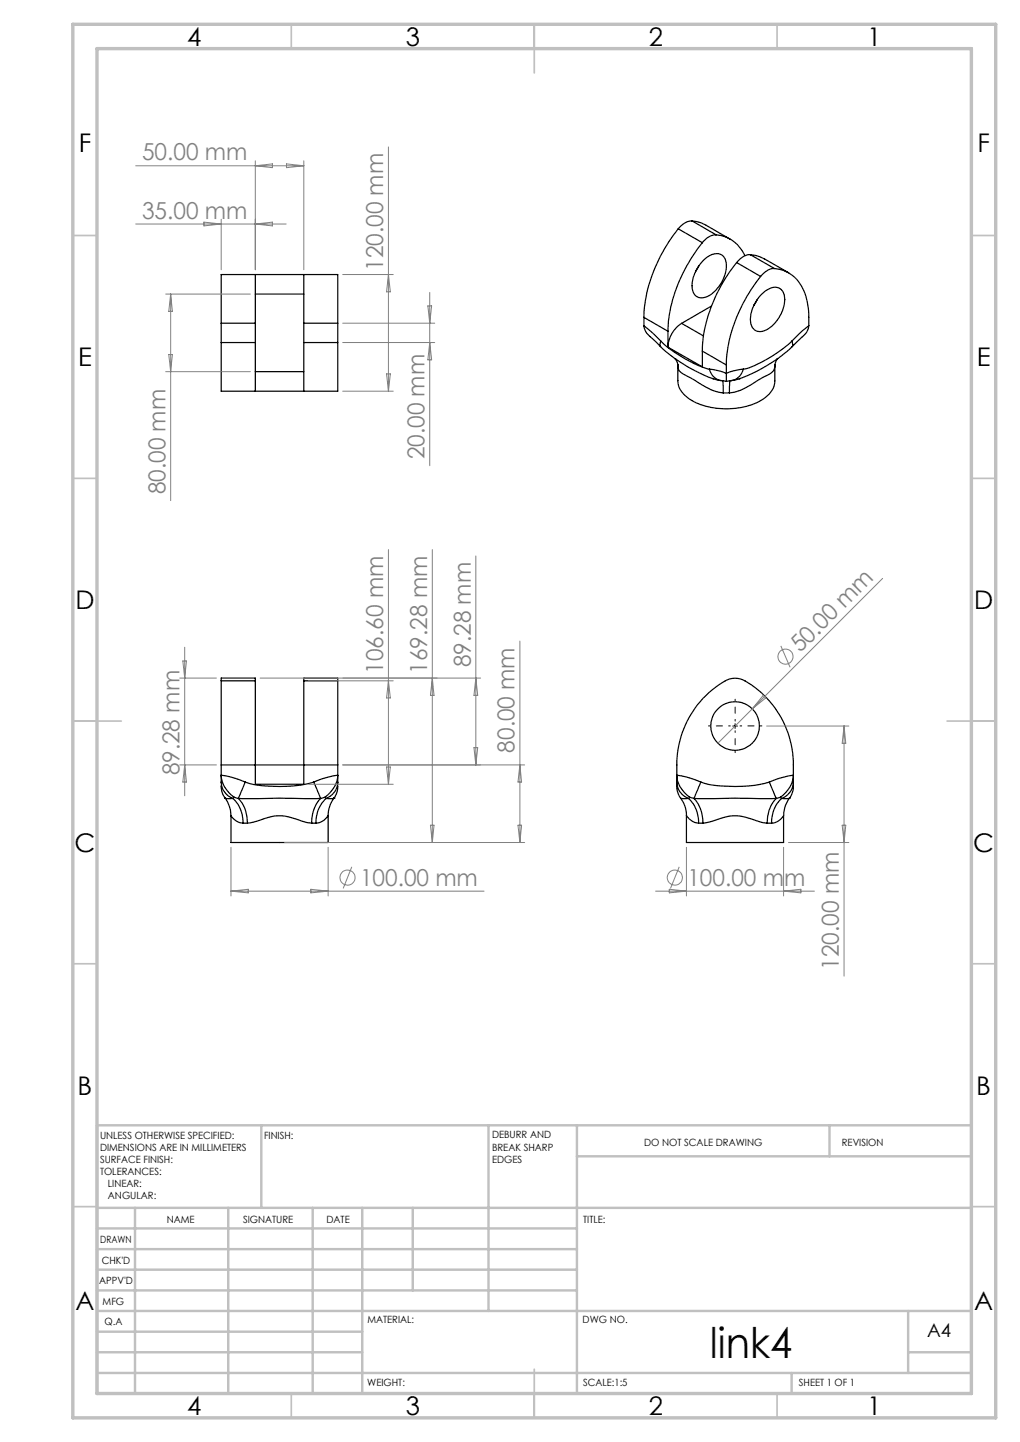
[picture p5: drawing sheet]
<svg xmlns="http://www.w3.org/2000/svg" width="210mm" height="297mm" viewBox="0 0 210 297" stroke-linecap="round" stroke-linejoin="round" font-family="sans-serif">
<g fill="none" stroke="#000" stroke-width=".25">
<path d="M52.6 56.5v10.1M62.5 56.5v10.1M139.6 47.1a31.3 31.3 0 0 0-7 18.3M139.6 47.1l5 2.9M142.5 45.5a3.7 3.7 0 0 0-2.9 1.6M142.5 45.5l1.9 .4 6 3.4M142.5 45.5l4.9 2.9M143.9 54.7l-.7 1.3M144.6 50a31 31 0 0 0-7.1 18.2M144.9 53.6a3.2 3.2 0 0 1 3.7-1.1 3.6 3.6 0 0 1 .7 4 6.8 6.8 0 0 1-4.4 4.8 1.98 1.98 0 0 1-2.4-2.1 7.8 7.8 0 0 1 2.4-5.6zM147.4 48.4a3.7 3.7 0 0 0-2.8 1.6M147.4 48.4a7.1 7.1 0 0 1 6 4.3"/>
<path d="M151.7 54.1a31.5 31.5 0 0 0-7.1 17.5v.7M151.7 54.1l4.9 2.8M154.5 52.5a3.4 3.4 0 0 0-2.8 1.6M154.5 52.5l1 .1 1.9 .7 5 2.9M154.5 52.5l5 2.8M156.6 56.9a31.1 31.1 0 0 0-7.1 18.3M159.5 55.3a3.4 3.4 0 0 0-2.9 1.6M159.5 55.3a7.4 7.4 0 0 1 6.6 6.3l.4 2.4v3.1M45.5 66.6v4M45.5 66.6v-10.1h24v10.1M45.5 70.6v10h24v-10M45.5 70.6h7.1"/>
<path d="M45.5 66.6h7.1M52.6 66.6v4M52.6 70.6v10M52.6 60.6h9.9M52.6 76.5h9.9M62.5 66.6v4M62.5 70.6v10M62.5 70.6h7M62.5 66.6h7M69.5 66.6v4M132.6 67.1a4 4 0 0 0 2 2.9l1.4 1.4M132.6 67.1l3.5 3.2"/>
<path d="M132.6 65.4l4.9 2.8M132.6 65.4v1.7M136 71.4l3.1 2.6M136.1 70.3a24.9 24.9 0 0 0 9.9 5.7M136.1 70.3l-.2 .7 .1 .4M137.5 68.2v3.3M137.5 71.5l7.1 4.1v-3.3M138.9 73.8l.4 .6 .2 .7M139.1 73.9v.1M139.1 74a32.9 32.9 0 0 0 7.6 4M139.5 75.1v.1M139.5 75.1l.1 .4"/>
<path d="M139.6 75.5a2.43 2.43 0 0 0 1.9 2l1.8 1a13.9 13.9 0 0 0 5.6 2.4M139.6 75.2v3.2a5.5 5.5 0 0 0 3.7 4.6 15.8 15.8 0 0 0 13.7-.7 4.8 4.8 0 0 0 2.5-3.9v-3.2v.3M139.6 75.2v.3M140.3 66.6a6.2 6.2 0 0 0-2.8 4.9M140.3 66.6l4.5 2.6M144.6 72.3l4.9 2.9M146 76a3.1 3.1 0 0 0 3.3 2.5l.2 .1M146 76l2.2 .4 1.3 .5M146.5 63l-6.2 3.6M146.7 78l1.8 .4M146.7 78h.2M148.8 78.4l.1 2.5"/>
<path d="M149.5 76.9v1.6M149.5 75.2v1.7M150.3 78.4l-.1 2.5M150.6 78.4l-1.1 .2M152.4 78l-1.8 .4M152.4 78h-.2M153 76l-2.1 .4-1.4 .5M153 76a3.1 3.1 0 0 1-2.4 2.4M155.5 62.3h.1M155.9 61.7l-.7 1.2M156.9 60.5a3.4 3.4 0 0 1 3.5-1.2 2.94 2.94 0 0 1 1.1 3.5 7.2 7.2 0 0 1-4.6 5.5 2.08 2.08 0 0 1-2.4-2.5v-.4a7.7 7.7 0 0 1 2.4-4.9zM159.5 75.5a2.89 2.89 0 0 1-2.1 2.1l-1.1 .6a13.7 13.7 0 0 1-6.1 2.7"/>
<path d="M159.6 75.1l-.1 .4M160.2 73.8l-.4 .6-.2 .8M163 70.3a28 28 0 0 1-9.4 5.6l-.6 .1M163 70.3l.2 .7-.1 .4M163.1 71.4a31.4 31.4 0 0 1-10.7 6.6M166.5 67.1a3.9 3.9 0 0 1-1.8 2.7l-1.6 1.6M166.5 67.1l-1.4 1.1-2.1 2.1M148.9 80.9h1.3M45.5 159.7v1.4M45.5 159.7a5.7 5.7 0 0 0 2.7 4.5M45.5 159.7l1.9 .3 3.1 1.1M45.5 140.2v17.3"/>
<path d="M45.5 140.2v-.5h7.1v.5M45.5 157.5v2.2M45.5 157.5h24M45.5 140.2h7.1M52.6 140.2v21.3h9.9v-21.3M62.5 140.2v-.5h7v.5M62.5 140.2h7M69.5 159.7v1.4M69.5 159.7a5.8 5.8 0 0 1-2.6 4.5M69.5 159.7l-2.8 .6-2.1 .8M69.5 140.2v17.3M69.5 157.5v2.2"/>
<path d="M139.3 159.7l2 .3 3 1.1M139.3 159.7a5.7 5.7 0 0 0 2.7 4.5M139.3 159.7v1.4M139.3 159.7a20.1 20.1 0 0 1 10.7-19.8 4.3 4.3 0 0 1 4.1 .7 20.3 20.3 0 0 1 9.2 19.1M163.3 159.7l-2.9 .6-2 .8M163.3 159.7a5.7 5.7 0 0 1-2.6 4.5M163.3 159.7v1.4M45.5 161.8v.1a3.5 3.5 0 0 0 1 2.5l1.4 .1M45.5 161.1a3.8 3.8 0 0 0 2.4 3.4M45.5 161.1v.2M46.3 164.4l.2 .1a6.4 6.4 0 0 1 1.1 3.5M47.6 168v5.5h20v-5.5"/>
<path d="M47.6 168v.1a3.3 3.3 0 0 0 2.5 1.4M47.9 164.5a6.8 6.8 0 0 1 2.2 5M48.2 164.2l-.3 .3M48.2 164.2l.9 .3M49.1 164.5h16.9M49.1 164.5a6.9 6.9 0 0 1 1.8 5M50.1 169.5h.8M50.5 161.1l-1.4 3.4M50.5 161.1a26.8 26.8 0 0 0 12.2 .5l1.9-.5M50.9 169.5l1.3-.2a16.4 16.4 0 0 1 5.8-1.3l1.5 .3 3.8 1.1 .9 .1M64.2 169.5h.9M64.6 161.1l1.4 3.4"/>
<path d="M66 164.5a7.1 7.1 0 0 0-1.8 5M66.9 164.2l.2 .3M66.9 164.2l-.9 .3M67.1 164.5a6.6 6.6 0 0 0-2 5M67.6 168h-.1a3.1 3.1 0 0 1-2.4 1.5M68.8 164.4l-.3 .4a6.2 6.2 0 0 0-.9 3.2M68.8 164.4h.1M68.8 164.4l-1.7 .1M69.5 161.8v.1a4 4 0 0 1-.7 2.5M69.5 161.1a3.7 3.7 0 0 1-2.4 3.4M69.5 161.1v.2M139.3 161.1a5.6 5.6 0 0 0 .8 3.3"/>
<path d="M139.3 161.1a3.7 3.7 0 0 0 2.4 3.4M140.1 164.4a5.9 5.9 0 0 1 1.2 3.6M140.1 164.4l1.6 .1M141.3 168v5.5h20v-5.5M141.4 168l.1 .2a3.5 3.5 0 0 0 2.3 1.3M141.7 164.5a6.6 6.6 0 0 1 2.1 5M142 164.2l.9 .3M142 164.2l-.3 .3M142.9 164.5a7.1 7.1 0 0 1 1.8 5M142.9 164.5h16.9M143.8 169.5h.9M144.3 161.1l-1.4 3.4"/>
<path d="M144.3 161.1a26.5 26.5 0 0 0 12.1 .5l2-.5M144.7 169.5l1.2-.2a16.8 16.8 0 0 1 5.9-1.3l1.5 .3 3.8 1.1 .8 .1M157.9 169.5h1M158.4 161.1l1.4 3.4M159.8 164.5a7.3 7.3 0 0 0-1.9 5M160.7 164.2l-.9 .3M160.7 164.2l.2 .3M160.9 164.5a6.6 6.6 0 0 0-2 5M161.3 168a3.3 3.3 0 0 1-2.4 1.5M162.5 164.4l-.3 .4a6.2 6.2 0 0 0-.9 3.2M162.5 164.4h.1M162.5 164.4l-1.6 .1"/>
<path d="M163.3 161.8v.1a3.8 3.8 0 0 1-.8 2.5M163.3 161.1a3.7 3.7 0 0 1-2.4 3.4M163.3 161.1v.4"/>
<circle cx="151.3" cy="149.5" r="5"/>
</g>
<g fill="none" stroke="#808080" stroke-width=".21">
<path d="M27.9 34.1h34.6M52.6 33.1v22.5M52.6 34.1l3.5-.3v.7zM59 33.8l3.5 .3-3.5 .4zM62.5 33.1v22.5M80 30.3v50.3M27.9 46.1h31M42 45.8l3.5 .3-3.5 .4zM45.5 45.2v10.4M52.6 46.1l3.5-.3v.7zM70.6 56.5h10.4M80 56.5l.4 3.6h-.8z"/>
<path d="M34.1 60.6h17.4M34.1 76.5h17.4M34.7 73h.8l-.4 3.5zM35.1 60.6v42.5M35.1 60.6l.4 3.5h-.8zM70.6 66.6h18.9M70.6 70.6h18.9M79.6 77h.8l-.4 3.6zM88.1 63h.8l-.4 3.6zM88.5 60.2v35.7M88.5 70.6l.4 3.5h-.8zM70.6 80.6h10.4"/>
<path d="M80 113.2v48.3M89 113.2v60.3M98 114.5v43M181.7 119.1l-26.8 26.9M37 139.7h7.6M37.6 136.1h.8l-.4 3.6zM38 133.3v30.6M53.6 139.7h45.4M89 139.7l.4 3.5h-.8zM98 139.7l.4 3.5h-.8zM107 132v41.5M160.8 133l1.9 4.4"/>
<path d="M37 157.5h7.6M38 157.5l.4 3.6h-.8zM63.5 140.2h17.5M79.6 158h.8l-.4 3.5zM80 140.2l.4 3.6h-.8zM97.6 154h.8l-.4 3.5zM107 157.5l.4 3.6h-.8zM108 157.5h-37.4M154.9 146l-7.1 7.1M157.1 143.2l.6 .6-2.8 2.2zM157.8 149.5h17M173.8 149.5v51.5"/>
<path d="M173.8 149.5l.3 3.6h-.7zM47.6 174.5v10M58.6 173.5h49.4M63.5 161.5h17.5M67.6 174.5v10M72.4 178.5l-1.7 4.5M88.6 170h.8l-.4 3.5zM106.6 170h.8l-.4 3.5zM139.8 178.5l-1.8 4.5M141.3 174.5v10M161.3 174.5v10M162.3 173.5h12.5"/>
<path d="M173.4 170h.7l-.3 3.5zM47.6 183.5h52.1M47.6 183.5l3.5-.3v.7zM64 183.2l3.6 .3-3.6 .4zM135 183.5h32.7M137.8 183.2l3.5 .3-3.5 .4zM161.3 183.5l3.6-.3v.7z"/>
<circle cx="161.7" cy="135.2" r="1.55"/>
<circle cx="71.5" cy="180.8" r="1.55"/>
<circle cx="139" cy="180.8" r="1.55"/>
</g>
<path d="M150.4 149.5h-4.5M151.4 148.5v-4.5M151.4 150.5v4.5M152.4 149.5h4.5" fill="none" stroke="#000" stroke-width=".21" stroke-dasharray="15.2 1.3 1.3 1.3" stroke-dashoffset="14.9"/>
<path d="M150.8 149.5h1M151.3 149v1" fill="none" stroke="#000" stroke-width=".21"/>
<g fill="none" stroke="#c0c0c0" stroke-width=".35">
<path d="M60 5v5M110 5v10M160 5v5M15 48.5h5M200 48.5h5M15 98.5h5M200 98.5h5M15 148.5h10M195 148.5h10M15 198.5h5M200 198.5h5M15 248.5h5"/>
<path d="M200 248.5h5M60 287v5M110 282v10M160 287v5"/>
</g>
<g fill="none" stroke="#c0c0c0" stroke-width=".5">
<path d="M53.8 231.8v17M100.6 231.8v38.2M118.8 231.8v55.2M118.8 238.2h81.2M170.8 231.8v6.4M200 231.8h-180v55.2M20 248.8h180M20 257.3h98.8M20 253h98.8M27.8 248.8v38.2M47 248.8v38.2M64.4 248.8v38.2"/>
<path d="M74.6 248.8v38.2M85 248.8v17M20 265.8h98.8M20 261.5h98.8M20 278.5h54.6M20 274.3h54.6M20 270h180M187 278.5h13M187 270v12.8M20 282.8h180M163 282.8v4.2"/>
</g>
<path d="M15 5h190v287h-190zM20 10h180v277h-180z" fill="none" stroke="#c0c0c0" stroke-width=".7"/>
<text font-size="8.7" x="146.1" y="279.6">link4</text>
<g font-size="5.3">
<text x="38.5" y="9.4">4</text>
<text x="83.5" y="9.4">3</text>
<text x="133.6" y="9.4">2</text>
<text x="178.6" y="9.4">1</text>
<text x="16.2" y="31.2">F</text>
<text x="201.2" y="31.2">F</text>
<text x="16.1" y="75.5">E</text>
<text x="201.1" y="75.5">E</text>
<text x="15.5" y="125.5">D</text>
<text x="200.5" y="125.5">D</text>
<text x="15.4" y="175.5">C</text>
<text x="200.4" y="175.5">C</text>
<text x="16" y="225.5">B</text>
<text x="201" y="225.5">B</text>
<text x="15.5" y="269.7">A</text>
<text x="200.5" y="269.7">A</text>
<text x="38.5" y="291.4">4</text>
<text x="83.5" y="291.4">3</text>
<text x="133.6" y="291.4">2</text>
<text x="178.6" y="291.4">1</text>
</g>
<g font-size="4.8" fill="#808080">
<text x="29.3" y="33">50.00 mm</text>
<text x="29.3" y="45">35.00 mm</text>
<text x="78.9" y="55.8" transform="rotate(-90 78.9 55.8)">120.00 mm</text>
<text x="87.4" y="94.6" transform="rotate(-90 87.4 94.6)">20.00 mm</text>
<text x="34.1" y="101.8" transform="rotate(-90 34.1 101.8)">80.00 mm</text>
<text x="96.9" y="137.5" transform="rotate(-90 96.9 137.5)">89.28 mm</text>
<text x="164.7" y="134.6" transform="rotate(-45 164.7 134.6)">50.00 mm</text>
<text x="78.9" y="138.8" transform="rotate(-90 78.9 138.8)">106.60 mm</text>
<text x="87.9" y="138.8" transform="rotate(-90 87.9 138.8)">169.28 mm</text>
<text x="106" y="155" transform="rotate(-90 106 155)">80.00 mm</text>
<text x="37" y="159.7" transform="rotate(-90 37 159.7)">89.28 mm</text>
<text x="74.1" y="182.4">100.00 mm</text>
<text x="141.5" y="182.4">100.00 mm</text>
<text x="172.7" y="199.7" transform="rotate(-90 172.7 199.7)">120.00 mm</text>
</g>
<text font-size="3.9" x="190.9" y="275.5">A4</text>
<g font-size="2.1">
<text x="20.6" y="234.6">UNLESS OTHERWISE SPECIFIED:</text>
<text x="20.6" y="237.1">DIMENSIONS ARE IN MILLIMETERS</text>
<text x="20.6" y="239.5">SURFACE FINISH:</text>
<text x="54.4" y="234.5">FINISH:</text>
<text x="101.3" y="234.5">DEBURR AND</text>
<text x="101.3" y="237">BREAK SHARP</text>
<text x="101.3" y="239.5">EDGES</text>
<text x="132.6" y="235.9">DO NOT SCALE DRAWING</text>
<text x="173.3" y="236.1">REVISION</text>
<text x="20.6" y="242">TOLERANCES:</text>
<text x="22.2" y="244.5">LINEAR:</text>
<text x="22.2" y="247">ANGULAR:</text>
<text x="34.3" y="252">NAME</text>
<text x="50" y="251.9">SIGNATURE</text>
<text x="67.2" y="251.9">DATE</text>
<text x="120.1" y="251.9">TITLE:</text>
<text x="20.6" y="256.1">DRAWN</text>
<text x="20.9" y="260.3">CHK'D</text>
<text x="20.4" y="264.4">APPV'D</text>
<text x="21.1" y="268.8">MFG</text>
<text x="21.5" y="273">Q.A</text>
<text x="75.6" y="272.5">MATERIAL:</text>
<text x="120" y="272.5">DWG NO.</text>
<text x="75.6" y="285.5">WEIGHT:</text>
<text x="120.1" y="285.6">SCALE:1:5</text>
<text x="164.5" y="285.6">SHEET 1 OF 1</text>
</g>
</svg>
